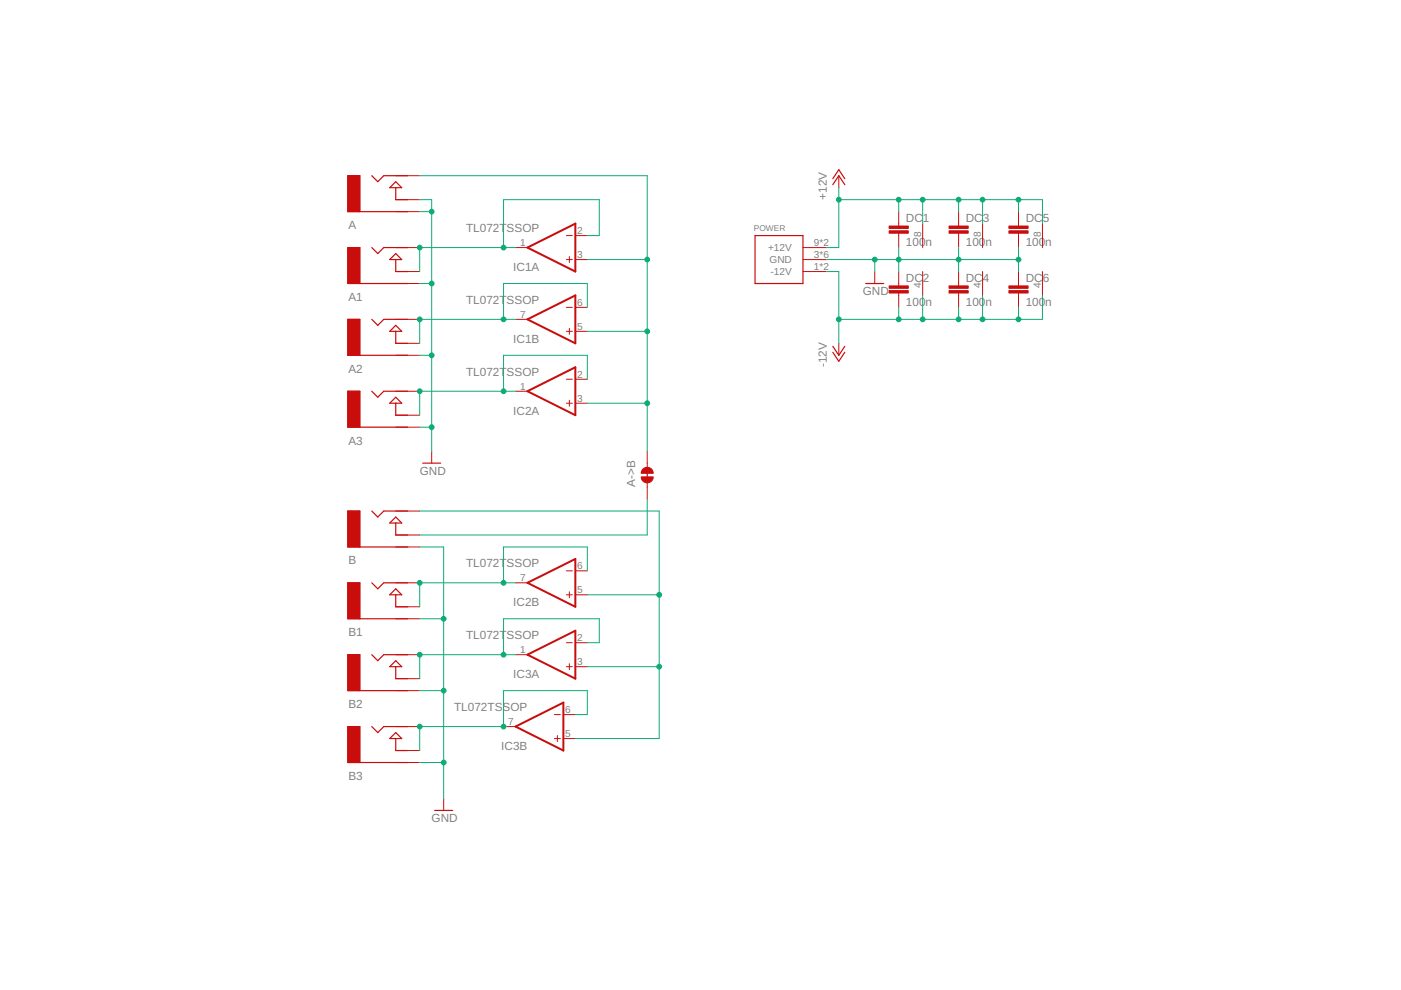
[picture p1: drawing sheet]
<?xml version="1.0" encoding="utf-8"?>
<!DOCTYPE eagle SYSTEM "eagle.dtd">
<!--
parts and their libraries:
SparkFun-Passives: Licensing: Creative Commons ShareAlike 4.0 International - https://creativecommons.org/licenses/by-sa/4.0
-->
<eagle version="9.2.2">
<drawing>
<settings>
<setting alwaysvectorfont="no"/>
<setting keepoldvectorfont="yes"/>
<setting verticaltext="up"/>
</settings>
<grid distance="0.1" unitdist="inch" unit="inch" style="lines" multiple="1" display="no" altdistance="0.01" altunitdist="inch" altunit="inch"/>
<schematic xreflabel="%F%N/%S.%C%R" xrefpart="/%S.%C%R">
<libraries>
<library name="erthenvar">
<symbols>
<symbol name="AUDIO-JACK">
<wire x1="-7.62" y1="2.54" x2="-5.08" y2="2.54" width="0.254" layer="94"/>
<wire x1="-5.08" y1="2.54" x2="5.08" y2="2.54" width="0.254" layer="94"/>
<wire x1="-2.54" y1="-5.08" x2="-1.27" y2="-3.81" width="0.254" layer="94"/>
<wire x1="-1.27" y1="-3.81" x2="0" y2="-5.08" width="0.254" layer="94"/>
<wire x1="0" y1="-5.08" x2="5.08" y2="-5.08" width="0.254" layer="94"/>
<wire x1="5.08" y1="0" x2="2.54" y2="0" width="0.254" layer="94"/>
<wire x1="2.54" y1="-3.81" x2="1.27" y2="-2.54" width="0.254" layer="94"/>
<wire x1="1.27" y1="-2.54" x2="2.54" y2="-2.54" width="0.254" layer="94"/>
<wire x1="2.54" y1="-2.54" x2="3.81" y2="-2.54" width="0.254" layer="94"/>
<wire x1="3.81" y1="-2.54" x2="2.54" y2="-3.81" width="0.254" layer="94"/>
<wire x1="2.54" y1="-2.54" x2="2.54" y2="0" width="0.254" layer="94"/>
<rectangle x1="-7.62" y1="-5.08" x2="-5.08" y2="2.54" layer="94" rot="R180"/>
<pin name="RING" x="7.62" y="2.54" visible="off" length="middle" rot="R180"/>
<pin name="NORM" x="7.62" y="0" visible="off" length="middle" rot="R180"/>
<pin name="TIP" x="7.62" y="-5.08" visible="off" length="middle" rot="R180"/>
<text x="-7.493" y="4.445" size="1.778" layer="95">&gt;NAME</text>
<wire x1="-7.62" y1="2.54" x2="-7.62" y2="-5.08" width="0.254" layer="94"/>
<wire x1="-7.62" y1="-5.08" x2="-5.08" y2="-5.08" width="0.254" layer="94"/>
<wire x1="-5.08" y1="-5.08" x2="-5.08" y2="2.54" width="0.254" layer="94"/>
</symbol>
</symbols>
<devicesets>
<deviceset name="AUDIO-JACK">
<gates>
<gate name="G$1" symbol="AUDIO-JACK" x="0" y="0"/>
</gates>
<devices>
<device name="ERTHENVAR" package="ERTHENVAR-JACK">
<connects>
<connect gate="G$1" pin="NORM" pad="N"/>
<connect gate="G$1" pin="RING" pad="R R2" route="any"/>
<connect gate="G$1" pin="TIP" pad="T"/>
</connects>
<technologies>
<technology name=""/>
</technologies>
</device>
<device name="" package="ERTHENVAR-JACK-HORIZONTAL">
<connects>
<connect gate="G$1" pin="NORM" pad="N"/>
<connect gate="G$1" pin="RING" pad="R@2"/>
<connect gate="G$1" pin="TIP" pad="T"/>
</connects>
<technologies>
<technology name=""/>
</technologies>
</device>
<device name="INLINE" package="ERTHENVAR-JACK-INLINE">
<connects>
<connect gate="G$1" pin="NORM" pad="N"/>
<connect gate="G$1" pin="RING" pad="G"/>
<connect gate="G$1" pin="TIP" pad="T"/>
</connects>
<technologies>
<technology name=""/>
</technologies>
</device>
</devices>
</deviceset>
</devicesets>
</library>
<library name="linear">
<symbols>
<symbol name="OPAMP">
<wire x1="-5.08" y1="5.08" x2="-5.08" y2="-5.08" width="0.4064" layer="94"/>
<wire x1="-5.08" y1="-5.08" x2="5.08" y2="0" width="0.4064" layer="94"/>
<wire x1="5.08" y1="0" x2="-5.08" y2="5.08" width="0.4064" layer="94"/>
<wire x1="-3.81" y1="3.175" x2="-3.81" y2="1.905" width="0.1524" layer="94"/>
<wire x1="-4.445" y1="2.54" x2="-3.175" y2="2.54" width="0.1524" layer="94"/>
<wire x1="-4.445" y1="-2.54" x2="-3.175" y2="-2.54" width="0.1524" layer="94"/>
<text x="2.54" y="3.175" size="1.778" layer="95">&gt;NAME</text>
<text x="2.54" y="-5.08" size="1.778" layer="96">&gt;VALUE</text>
<pin name="-IN" x="-7.62" y="-2.54" visible="pad" length="short" direction="in"/>
<pin name="+IN" x="-7.62" y="2.54" visible="pad" length="short" direction="in"/>
<pin name="OUT" x="7.62" y="0" visible="pad" length="short" direction="out" rot="R180"/>
</symbol>
<symbol name="PWR+-">
<text x="1.27" y="3.175" size="0.8128" layer="93" rot="R90">V+</text>
<text x="1.27" y="-4.445" size="0.8128" layer="93" rot="R90">V-</text>
<pin name="V+" x="0" y="7.62" visible="pad" length="middle" direction="pwr" rot="R270"/>
<pin name="V-" x="0" y="-7.62" visible="pad" length="middle" direction="pwr" rot="R90"/>
</symbol>
</symbols>
<devicesets>
<deviceset name="TL072" prefix="IC">
<gates>
<gate name="A" symbol="OPAMP" x="15.24" y="10.16" swaplevel="1"/>
<gate name="B" symbol="OPAMP" x="15.24" y="-12.7" swaplevel="1"/>
<gate name="P" symbol="PWR+-" x="15.24" y="10.16" addlevel="request"/>
</gates>
<devices>
<device name="DIP" package="DIL08">
<connects>
<connect gate="A" pin="+IN" pad="3"/>
<connect gate="A" pin="-IN" pad="2"/>
<connect gate="A" pin="OUT" pad="1"/>
<connect gate="B" pin="+IN" pad="5"/>
<connect gate="B" pin="-IN" pad="6"/>
<connect gate="B" pin="OUT" pad="7"/>
<connect gate="P" pin="V+" pad="8"/>
<connect gate="P" pin="V-" pad="4"/>
</connects>
<technologies>
<technology name=""/>
</technologies>
</device>
<device name="SOIC" package="SO08">
<connects>
<connect gate="A" pin="+IN" pad="3"/>
<connect gate="A" pin="-IN" pad="2"/>
<connect gate="A" pin="OUT" pad="1"/>
<connect gate="B" pin="+IN" pad="5"/>
<connect gate="B" pin="-IN" pad="6"/>
<connect gate="B" pin="OUT" pad="7"/>
<connect gate="P" pin="V+" pad="8"/>
<connect gate="P" pin="V-" pad="4"/>
</connects>
<technologies>
<technology name=""/>
</technologies>
</device>
<device name="TSSOP" package="TSSOP8">
<connects>
<connect gate="A" pin="+IN" pad="3"/>
<connect gate="A" pin="-IN" pad="2"/>
<connect gate="A" pin="OUT" pad="1"/>
<connect gate="B" pin="+IN" pad="5"/>
<connect gate="B" pin="-IN" pad="6"/>
<connect gate="B" pin="OUT" pad="7"/>
<connect gate="P" pin="V+" pad="8"/>
<connect gate="P" pin="V-" pad="4"/>
</connects>
<technologies>
<technology name=""/>
</technologies>
</device>
</devices>
</deviceset>
</devicesets>
</library>
<library name="supply1">
<symbols>
<symbol name="-12V">
<wire x1="-1.27" y1="1.905" x2="0" y2="0" width="0.254" layer="94"/>
<wire x1="0" y1="0" x2="1.27" y2="1.905" width="0.254" layer="94"/>
<wire x1="-1.27" y1="0.635" x2="0" y2="-1.27" width="0.254" layer="94"/>
<wire x1="0" y1="-1.27" x2="1.27" y2="0.635" width="0.254" layer="94"/>
<text x="-2.54" y="-2.54" size="1.778" layer="96" rot="R90">&gt;VALUE</text>
<pin name="-12V" x="0" y="2.54" visible="off" length="short" direction="sup" rot="R270"/>
</symbol>
<symbol name="GND">
<wire x1="-1.905" y1="0" x2="1.905" y2="0" width="0.254" layer="94"/>
<text x="-2.54" y="-2.54" size="1.778" layer="96">&gt;VALUE</text>
<pin name="GND" x="0" y="2.54" visible="off" length="short" direction="sup" rot="R270"/>
</symbol>
<symbol name="+12V">
<wire x1="1.27" y1="-1.905" x2="0" y2="0" width="0.254" layer="94"/>
<wire x1="0" y1="0" x2="-1.27" y2="-1.905" width="0.254" layer="94"/>
<wire x1="1.27" y1="-0.635" x2="0" y2="1.27" width="0.254" layer="94"/>
<wire x1="0" y1="1.27" x2="-1.27" y2="-0.635" width="0.254" layer="94"/>
<text x="-2.54" y="-5.08" size="1.778" layer="96" rot="R90">&gt;VALUE</text>
<pin name="+12V" x="0" y="-2.54" visible="off" length="short" direction="sup" rot="R90"/>
</symbol>
</symbols>
<devicesets>
<deviceset name="-12V" prefix="P-">
<gates>
<gate name="1" symbol="-12V" x="0" y="0"/>
</gates>
<devices>
<device name="">
<technologies>
<technology name=""/>
</technologies>
</device>
</devices>
</deviceset>
<deviceset name="GND" prefix="GND">
<gates>
<gate name="1" symbol="GND" x="0" y="0"/>
</gates>
<devices>
<device name="">
<technologies>
<technology name=""/>
</technologies>
</device>
</devices>
</deviceset>
<deviceset name="+12V" prefix="P+">
<gates>
<gate name="1" symbol="+12V" x="0" y="0"/>
</gates>
<devices>
<device name="">
<technologies>
<technology name=""/>
</technologies>
</device>
</devices>
</deviceset>
</devicesets>
</library>
<library name="eurorack">
<symbols>
<symbol name="POWER_SIMPLE">
<pin name="+12V" x="10.16" y="2.54" length="middle" rot="R180"/>
<pin name="GND" x="10.16" y="0" length="middle" rot="R180"/>
<pin name="-12V" x="10.16" y="-2.54" length="middle" rot="R180"/>
<wire x1="-5.08" y1="5.08" x2="5.08" y2="5.08" width="0.254" layer="94"/>
<wire x1="5.08" y1="5.08" x2="5.08" y2="-5.08" width="0.254" layer="94"/>
<wire x1="5.08" y1="-5.08" x2="-5.08" y2="-5.08" width="0.254" layer="94"/>
<wire x1="-5.08" y1="-5.08" x2="-5.08" y2="5.08" width="0.254" layer="94"/>
<text x="-5.334" y="6.096" size="1.27" layer="95">&gt;NAME</text>
</symbol>
</symbols>
<devicesets>
<deviceset name="POWER_SIMPLE">
<gates>
<gate name="G$1" symbol="POWER_SIMPLE" x="0" y="0"/>
</gates>
<devices>
<device name="16" package="POWER_16">
<connects>
<connect gate="G$1" pin="+12V" pad="9 10"/>
<connect gate="G$1" pin="-12V" pad="1 2"/>
<connect gate="G$1" pin="GND" pad="3 4 5 6 7 8"/>
</connects>
<technologies>
<technology name=""/>
</technologies>
</device>
<device name="10" package="POWER_10">
<connects>
<connect gate="G$1" pin="+12V" pad="9 10"/>
<connect gate="G$1" pin="-12V" pad="1 2"/>
<connect gate="G$1" pin="GND" pad="3 4 5 6 7 8"/>
</connects>
<technologies>
<technology name=""/>
</technologies>
</device>
<device name="16_SHROUDED" package="POWER_16_SHROUDED">
<connects>
<connect gate="G$1" pin="+12V" pad="9 10"/>
<connect gate="G$1" pin="-12V" pad="1 2"/>
<connect gate="G$1" pin="GND" pad="3 4 5 6 7 8"/>
</connects>
<technologies>
<technology name=""/>
</technologies>
</device>
</devices>
</deviceset>
</devicesets>
</library>
<library name="SparkFun-Passives">
<symbols>
<symbol name="CAP">
<wire x1="0" y1="2.54" x2="0" y2="2.032" width="0.1524" layer="94"/>
<wire x1="0" y1="0" x2="0" y2="0.508" width="0.1524" layer="94"/>
<text x="1.524" y="2.921" size="1.778" layer="95">&gt;NAME</text>
<text x="1.524" y="-2.159" size="1.778" layer="96">&gt;VALUE</text>
<rectangle x1="-2.032" y1="0.508" x2="2.032" y2="1.016" layer="94"/>
<rectangle x1="-2.032" y1="1.524" x2="2.032" y2="2.032" layer="94"/>
<pin name="1" x="0" y="5.08" visible="off" length="short" direction="pas" swaplevel="1" rot="R270"/>
<pin name="2" x="0" y="-2.54" visible="off" length="short" direction="pas" swaplevel="1" rot="R90"/>
</symbol>
<symbol name="PAD-JUMPER-2-NC_BY_TRACE">
<wire x1="0.381" y1="0.635" x2="1.016" y2="0" width="1.27" layer="94" curve="-90" cap="flat"/>
<wire x1="1.016" y1="0" x2="0.381" y2="-0.635" width="1.27" layer="94" curve="-90" cap="flat"/>
<wire x1="-0.381" y1="-0.635" x2="-0.381" y2="0.635" width="1.27" layer="94" curve="-180" cap="flat"/>
<wire x1="2.54" y1="0" x2="1.651" y2="0" width="0.1524" layer="94"/>
<wire x1="-2.54" y1="0" x2="-1.651" y2="0" width="0.1524" layer="94"/>
<text x="-2.54" y="2.54" size="1.778" layer="95">&gt;NAME</text>
<text x="-2.54" y="-5.08" size="1.778" layer="96">&gt;VALUE</text>
<pin name="2" x="5.08" y="0" visible="off" length="short" direction="pas" swaplevel="1" rot="R180"/>
<pin name="1" x="-5.08" y="0" visible="off" length="short" direction="pas" swaplevel="1"/>
<wire x1="-0.762" y1="0" x2="1.016" y2="0" width="0.254" layer="94"/>
</symbol>
</symbols>
<devicesets>
<deviceset name="CAP" prefix="C" uservalue="yes">
<gates>
<gate name="G$1" symbol="CAP" x="0" y="0"/>
</gates>
<devices>
<device name="PTH" package="CAP-PTH-SMALL">
<connects>
<connect gate="G$1" pin="1" pad="1"/>
<connect gate="G$1" pin="2" pad="2"/>
</connects>
<technologies>
<technology name=""/>
</technologies>
</device>
<device name="PTH2" package="CAP-PTH-SMALL2">
<connects>
<connect gate="G$1" pin="1" pad="1"/>
<connect gate="G$1" pin="2" pad="2"/>
</connects>
<technologies>
<technology name=""/>
</technologies>
</device>
<device name="0805" package="0805@1">
<connects>
<connect gate="G$1" pin="1" pad="1"/>
<connect gate="G$1" pin="2" pad="2"/>
</connects>
<technologies>
<technology name=""/>
</technologies>
</device>
<device name="PTH3" package="CAP-PTH-LARGE">
<connects>
<connect gate="G$1" pin="1" pad="1"/>
<connect gate="G$1" pin="2" pad="2"/>
</connects>
<technologies>
<technology name=""/>
</technologies>
</device>
<device name="SMD" package="GRM43D">
<connects>
<connect gate="G$1" pin="1" pad="A"/>
<connect gate="G$1" pin="2" pad="C"/>
</connects>
<technologies>
<technology name=""/>
</technologies>
</device>
<device name="0603-CAP" package="0603-CAP">
<connects>
<connect gate="G$1" pin="1" pad="1"/>
<connect gate="G$1" pin="2" pad="2"/>
</connects>
<technologies>
<technology name=""/>
</technologies>
</device>
<device name="0402-CAP" package="0402-CAP">
<connects>
<connect gate="G$1" pin="1" pad="1"/>
<connect gate="G$1" pin="2" pad="2"/>
</connects>
<technologies>
<technology name=""/>
</technologies>
</device>
<device name="PTH1" package="CAP-PTH-5MM">
<connects>
<connect gate="G$1" pin="1" pad="1"/>
<connect gate="G$1" pin="2" pad="2"/>
</connects>
<technologies>
<technology name=""/>
</technologies>
</device>
<device name="_" package="AXIAL-5MM">
<connects>
<connect gate="G$1" pin="1" pad="P$1"/>
<connect gate="G$1" pin="2" pad="P$2"/>
</connects>
<technologies>
<technology name=""/>
</technologies>
</device>
<device name="1210" package="1210">
<connects>
<connect gate="G$1" pin="1" pad="1"/>
<connect gate="G$1" pin="2" pad="2"/>
</connects>
<technologies>
<technology name=""/>
</technologies>
</device>
<device name="1206" package="1206">
<connects>
<connect gate="G$1" pin="1" pad="1"/>
<connect gate="G$1" pin="2" pad="2"/>
</connects>
<technologies>
<technology name=""/>
</technologies>
</device>
<device name="ASMD" package="CTZ3">
<connects>
<connect gate="G$1" pin="1" pad="+"/>
<connect gate="G$1" pin="2" pad="-"/>
</connects>
<technologies>
<technology name=""/>
</technologies>
</device>
<device name="KIT" package="CAP-PTH-SMALL-KIT">
<connects>
<connect gate="G$1" pin="1" pad="1"/>
<connect gate="G$1" pin="2" pad="2"/>
</connects>
<technologies>
<technology name=""/>
</technologies>
</device>
<device name="EZ" package="CAP-PTH-SMALLEZ">
<connects>
<connect gate="G$1" pin="1" pad="1"/>
<connect gate="G$1" pin="2" pad="2"/>
</connects>
<technologies>
<technology name=""/>
</technologies>
</device>
</devices>
</deviceset>
<deviceset name="JUMPER-PAD-2-NC_BY_TRACE" prefix="SJ">
<gates>
<gate name="G$1" symbol="PAD-JUMPER-2-NC_BY_TRACE" x="0" y="0"/>
</gates>
<devices>
<device name="" package="PAD-JUMPER-2-NC_BY_TRACE_YES_SILK">
<connects>
<connect gate="G$1" pin="1" pad="1"/>
<connect gate="G$1" pin="2" pad="2"/>
</connects>
<technologies>
<technology name=""/>
</technologies>
</device>
<device name="NO_SILK" package="PAD-JUMPER-2-NC_BY_TRACE_NO_SILK">
<connects>
<connect gate="G$1" pin="1" pad="1"/>
<connect gate="G$1" pin="2" pad="2"/>
</connects>
<technologies>
<technology name=""/>
</technologies>
</device>
</devices>
</deviceset>
</devicesets>
</library>
</libraries>
<attributes>
</attributes>
<variantdefs>
</variantdefs>
<classes>
<class number="0" name="default" width="0" drill="0">
</class>
</classes>
<parts>
<part name="A" library="erthenvar" deviceset="AUDIO-JACK" device="INLINE" value="AUDIO-JACKINLINE"/>
<part name="A1" library="erthenvar" deviceset="AUDIO-JACK" device="INLINE" value="AUDIO-JACKINLINE"/>
<part name="A2" library="erthenvar" deviceset="AUDIO-JACK" device="INLINE" value="AUDIO-JACKINLINE"/>
<part name="A3" library="erthenvar" deviceset="AUDIO-JACK" device="INLINE" value="AUDIO-JACKINLINE"/>
<part name="B" library="erthenvar" deviceset="AUDIO-JACK" device="INLINE" value="AUDIO-JACKINLINE"/>
<part name="B1" library="erthenvar" deviceset="AUDIO-JACK" device="INLINE" value="AUDIO-JACKINLINE"/>
<part name="B2" library="erthenvar" deviceset="AUDIO-JACK" device="INLINE" value="AUDIO-JACKINLINE"/>
<part name="B3" library="erthenvar" deviceset="AUDIO-JACK" device="INLINE" value="AUDIO-JACKINLINE"/>
<part name="P-4" library="supply1" deviceset="-12V" device=""/>
<part name="GND1" library="supply1" deviceset="GND" device=""/>
<part name="GND2" library="supply1" deviceset="GND" device=""/>
<part name="GND3" library="supply1" deviceset="GND" device=""/>
<part name="P+4" library="supply1" deviceset="+12V" device=""/>
<part name="POWER" library="eurorack" deviceset="POWER_SIMPLE" device="10"/>
<part name="IC1" library="linear" deviceset="TL072" device="TSSOP"/>
<part name="IC2" library="linear" deviceset="TL072" device="TSSOP"/>
<part name="IC3" library="linear" deviceset="TL072" device="TSSOP"/>
<part name="DC1" library="SparkFun-Passives" deviceset="CAP" device="0603-CAP" value="100n"/>
<part name="DC2" library="SparkFun-Passives" deviceset="CAP" device="0603-CAP" value="100n"/>
<part name="DC3" library="SparkFun-Passives" deviceset="CAP" device="0603-CAP" value="100n"/>
<part name="DC4" library="SparkFun-Passives" deviceset="CAP" device="0603-CAP" value="100n"/>
<part name="DC5" library="SparkFun-Passives" deviceset="CAP" device="0603-CAP" value="100n"/>
<part name="DC6" library="SparkFun-Passives" deviceset="CAP" device="0603-CAP" value="100n"/>
<part name="A-&gt;B" library="SparkFun-Passives" deviceset="JUMPER-PAD-2-NC_BY_TRACE" device="NO_SILK" value=""/>
</parts>
<sheets>
<sheet>
<plain>
</plain>
<instances>
<instance part="A" gate="G$1" x="2.54" y="165.1" smashed="yes" rot="MR180">
<attribute name="NAME" x="-4.953" y="160.655" size="1.778" layer="95" rot="MR180"/>
</instance>
<instance part="A1" gate="G$1" x="2.54" y="149.86" smashed="yes" rot="MR180">
<attribute name="NAME" x="-4.953" y="145.415" size="1.778" layer="95" rot="MR180"/>
</instance>
<instance part="A2" gate="G$1" x="2.54" y="134.62" smashed="yes" rot="MR180">
<attribute name="NAME" x="-4.953" y="130.175" size="1.778" layer="95" rot="MR180"/>
</instance>
<instance part="A3" gate="G$1" x="2.54" y="119.38" smashed="yes" rot="MR180">
<attribute name="NAME" x="-4.953" y="114.935" size="1.778" layer="95" rot="MR180"/>
</instance>
<instance part="B" gate="G$1" x="2.54" y="93.98" smashed="yes" rot="MR180">
<attribute name="NAME" x="-4.953" y="89.535" size="1.778" layer="95" rot="MR180"/>
</instance>
<instance part="B1" gate="G$1" x="2.54" y="78.74" smashed="yes" rot="MR180">
<attribute name="NAME" x="-4.953" y="74.295" size="1.778" layer="95" rot="MR180"/>
</instance>
<instance part="B2" gate="G$1" x="2.54" y="63.5" smashed="yes" rot="MR180">
<attribute name="NAME" x="-4.953" y="59.055" size="1.778" layer="95" rot="MR180"/>
</instance>
<instance part="B3" gate="G$1" x="2.54" y="48.26" smashed="yes" rot="MR180">
<attribute name="NAME" x="-4.953" y="43.815" size="1.778" layer="95" rot="MR180"/>
</instance>
<instance part="P-4" gate="1" x="99.06" y="132.08" smashed="yes">
<attribute name="VALUE" x="96.52" y="129.54" size="1.778" layer="96" rot="R90"/>
</instance>
<instance part="GND1" gate="1" x="106.68" y="147.32" smashed="yes">
<attribute name="VALUE" x="104.14" y="144.78" size="1.778" layer="96"/>
</instance>
<instance part="GND2" gate="1" x="12.7" y="109.22" smashed="yes">
<attribute name="VALUE" x="10.16" y="106.68" size="1.778" layer="96"/>
</instance>
<instance part="GND3" gate="1" x="15.24" y="35.56" smashed="yes">
<attribute name="VALUE" x="12.7" y="33.02" size="1.778" layer="96"/>
</instance>
<instance part="P+4" gate="1" x="99.06" y="170.18" smashed="yes">
<attribute name="VALUE" x="96.52" y="165.1" size="1.778" layer="96" rot="R90"/>
</instance>
<instance part="POWER" gate="G$1" x="86.36" y="152.4" smashed="yes">
<attribute name="NAME" x="81.026" y="158.496" size="1.27" layer="95"/>
</instance>
<instance part="IC1" gate="A" x="38.1" y="154.94" smashed="yes" rot="R180">
<attribute name="NAME" x="35.56" y="151.765" size="1.778" layer="95" rot="R180"/>
<attribute name="VALUE" x="35.56" y="160.02" size="1.778" layer="96" rot="R180"/>
</instance>
<instance part="IC1" gate="B" x="38.1" y="139.7" smashed="yes" rot="R180">
<attribute name="NAME" x="35.56" y="136.525" size="1.778" layer="95" rot="R180"/>
<attribute name="VALUE" x="35.56" y="144.78" size="1.778" layer="96" rot="R180"/>
</instance>
<instance part="IC2" gate="A" x="38.1" y="124.46" smashed="yes" rot="R180">
<attribute name="NAME" x="35.56" y="121.285" size="1.778" layer="95" rot="R180"/>
<attribute name="VALUE" x="35.56" y="129.54" size="1.778" layer="96" rot="R180"/>
</instance>
<instance part="IC2" gate="B" x="38.1" y="83.82" smashed="yes" rot="R180">
<attribute name="NAME" x="35.56" y="80.645" size="1.778" layer="95" rot="R180"/>
<attribute name="VALUE" x="35.56" y="88.9" size="1.778" layer="96" rot="R180"/>
</instance>
<instance part="IC3" gate="A" x="38.1" y="68.58" smashed="yes" rot="R180">
<attribute name="NAME" x="35.56" y="65.405" size="1.778" layer="95" rot="R180"/>
<attribute name="VALUE" x="35.56" y="73.66" size="1.778" layer="96" rot="R180"/>
</instance>
<instance part="IC3" gate="B" x="35.56" y="53.34" smashed="yes" rot="R180">
<attribute name="NAME" x="33.02" y="50.165" size="1.778" layer="95" rot="R180"/>
<attribute name="VALUE" x="33.02" y="58.42" size="1.778" layer="96" rot="R180"/>
</instance>
<instance part="IC1" gate="P" x="116.84" y="152.4" smashed="yes"/>
<instance part="IC2" gate="P" x="129.54" y="152.4" smashed="yes"/>
<instance part="IC3" gate="P" x="142.24" y="152.4" smashed="yes"/>
<instance part="DC1" gate="G$1" x="111.76" y="157.48" smashed="yes">
<attribute name="NAME" x="113.284" y="160.401" size="1.778" layer="95"/>
<attribute name="VALUE" x="113.284" y="155.321" size="1.778" layer="96"/>
</instance>
<instance part="DC2" gate="G$1" x="111.76" y="144.78" smashed="yes">
<attribute name="NAME" x="113.284" y="147.701" size="1.778" layer="95"/>
<attribute name="VALUE" x="113.284" y="142.621" size="1.778" layer="96"/>
</instance>
<instance part="DC3" gate="G$1" x="124.46" y="157.48" smashed="yes">
<attribute name="NAME" x="125.984" y="160.401" size="1.778" layer="95"/>
<attribute name="VALUE" x="125.984" y="155.321" size="1.778" layer="96"/>
</instance>
<instance part="DC4" gate="G$1" x="124.46" y="144.78" smashed="yes">
<attribute name="NAME" x="125.984" y="147.701" size="1.778" layer="95"/>
<attribute name="VALUE" x="125.984" y="142.621" size="1.778" layer="96"/>
</instance>
<instance part="DC5" gate="G$1" x="137.16" y="157.48" smashed="yes">
<attribute name="NAME" x="138.684" y="160.401" size="1.778" layer="95"/>
<attribute name="VALUE" x="138.684" y="155.321" size="1.778" layer="96"/>
</instance>
<instance part="DC6" gate="G$1" x="137.16" y="144.78" smashed="yes">
<attribute name="NAME" x="138.684" y="147.701" size="1.778" layer="95"/>
<attribute name="VALUE" x="138.684" y="142.621" size="1.778" layer="96"/>
</instance>
<instance part="A-&gt;B" gate="G$1" x="58.42" y="106.68" smashed="yes" rot="R90">
<attribute name="NAME" x="55.88" y="104.14" size="1.778" layer="95" rot="R90"/>
<attribute name="VALUE" x="63.5" y="104.14" size="1.778" layer="96" rot="R90"/>
</instance>
</instances>
<busses>
</busses>
<nets>
<net name="-12V" class="0">
<segment>
<pinref part="P-4" gate="1" pin="-12V"/>
<wire x1="99.06" y1="134.62" x2="99.06" y2="139.7" width="0.1524" layer="91"/>
<wire x1="99.06" y1="139.7" x2="99.06" y2="149.86" width="0.1524" layer="91"/>
<wire x1="99.06" y1="149.86" x2="96.52" y2="149.86" width="0.1524" layer="91"/>
<pinref part="POWER" gate="G$1" pin="-12V"/>
<pinref part="IC3" gate="P" pin="V-"/>
<wire x1="99.06" y1="139.7" x2="111.76" y2="139.7" width="0.1524" layer="91"/>
<wire x1="111.76" y1="139.7" x2="116.84" y2="139.7" width="0.1524" layer="91"/>
<wire x1="116.84" y1="139.7" x2="124.46" y2="139.7" width="0.1524" layer="91"/>
<wire x1="124.46" y1="139.7" x2="129.54" y2="139.7" width="0.1524" layer="91"/>
<wire x1="129.54" y1="139.7" x2="137.16" y2="139.7" width="0.1524" layer="91"/>
<wire x1="137.16" y1="139.7" x2="142.24" y2="139.7" width="0.1524" layer="91"/>
<wire x1="142.24" y1="139.7" x2="142.24" y2="144.78" width="0.1524" layer="91"/>
<junction x="99.06" y="139.7"/>
<pinref part="IC1" gate="P" pin="V-"/>
<wire x1="116.84" y1="144.78" x2="116.84" y2="139.7" width="0.1524" layer="91"/>
<junction x="116.84" y="139.7"/>
<pinref part="DC2" gate="G$1" pin="2"/>
<wire x1="111.76" y1="142.24" x2="111.76" y2="139.7" width="0.1524" layer="91"/>
<junction x="111.76" y="139.7"/>
<pinref part="DC4" gate="G$1" pin="2"/>
<wire x1="124.46" y1="142.24" x2="124.46" y2="139.7" width="0.1524" layer="91"/>
<junction x="124.46" y="139.7"/>
<pinref part="IC2" gate="P" pin="V-"/>
<wire x1="129.54" y1="144.78" x2="129.54" y2="139.7" width="0.1524" layer="91"/>
<junction x="129.54" y="139.7"/>
<pinref part="DC6" gate="G$1" pin="2"/>
<wire x1="137.16" y1="142.24" x2="137.16" y2="139.7" width="0.1524" layer="91"/>
<junction x="137.16" y="139.7"/>
</segment>
</net>
<net name="N$1" class="0">
<segment>
<pinref part="A1" gate="G$1" pin="TIP"/>
<wire x1="30.48" y1="154.94" x2="27.94" y2="154.94" width="0.1524" layer="91"/>
<wire x1="27.94" y1="154.94" x2="10.16" y2="154.94" width="0.1524" layer="91"/>
<wire x1="27.94" y1="154.94" x2="27.94" y2="165.1" width="0.1524" layer="91"/>
<junction x="27.94" y="154.94"/>
<wire x1="27.94" y1="165.1" x2="48.26" y2="165.1" width="0.1524" layer="91"/>
<wire x1="48.26" y1="165.1" x2="48.26" y2="157.48" width="0.1524" layer="91"/>
<wire x1="48.26" y1="157.48" x2="45.72" y2="157.48" width="0.1524" layer="91"/>
<pinref part="A1" gate="G$1" pin="NORM"/>
<wire x1="10.16" y1="149.86" x2="10.16" y2="154.94" width="0.1524" layer="91"/>
<junction x="10.16" y="154.94"/>
<pinref part="IC1" gate="A" pin="-IN"/>
<pinref part="IC1" gate="A" pin="OUT"/>
</segment>
</net>
<net name="N$3" class="0">
<segment>
<wire x1="27.94" y1="132.08" x2="45.72" y2="132.08" width="0.1524" layer="91"/>
<wire x1="45.72" y1="132.08" x2="45.72" y2="127" width="0.1524" layer="91"/>
<pinref part="A3" gate="G$1" pin="TIP"/>
<wire x1="30.48" y1="124.46" x2="27.94" y2="124.46" width="0.1524" layer="91"/>
<pinref part="A3" gate="G$1" pin="NORM"/>
<wire x1="27.94" y1="124.46" x2="10.16" y2="124.46" width="0.1524" layer="91"/>
<wire x1="10.16" y1="119.38" x2="10.16" y2="124.46" width="0.1524" layer="91"/>
<junction x="10.16" y="124.46"/>
<wire x1="27.94" y1="132.08" x2="27.94" y2="124.46" width="0.1524" layer="91"/>
<junction x="27.94" y="124.46"/>
<pinref part="IC2" gate="A" pin="-IN"/>
<pinref part="IC2" gate="A" pin="OUT"/>
</segment>
</net>
<net name="GND" class="0">
<segment>
<wire x1="96.52" y1="152.4" x2="106.68" y2="152.4" width="0.1524" layer="91"/>
<pinref part="GND1" gate="1" pin="GND"/>
<wire x1="106.68" y1="152.4" x2="106.68" y2="149.86" width="0.1524" layer="91"/>
<pinref part="POWER" gate="G$1" pin="GND"/>
<pinref part="DC1" gate="G$1" pin="2"/>
<wire x1="106.68" y1="152.4" x2="111.76" y2="152.4" width="0.1524" layer="91"/>
<wire x1="111.76" y1="152.4" x2="111.76" y2="154.94" width="0.1524" layer="91"/>
<junction x="106.68" y="152.4"/>
<pinref part="DC2" gate="G$1" pin="1"/>
<wire x1="111.76" y1="152.4" x2="111.76" y2="149.86" width="0.1524" layer="91"/>
<junction x="111.76" y="152.4"/>
<pinref part="DC3" gate="G$1" pin="2"/>
<wire x1="111.76" y1="152.4" x2="124.46" y2="152.4" width="0.1524" layer="91"/>
<wire x1="124.46" y1="152.4" x2="124.46" y2="154.94" width="0.1524" layer="91"/>
<pinref part="DC4" gate="G$1" pin="1"/>
<wire x1="124.46" y1="152.4" x2="124.46" y2="149.86" width="0.1524" layer="91"/>
<junction x="124.46" y="152.4"/>
<pinref part="DC5" gate="G$1" pin="2"/>
<wire x1="124.46" y1="152.4" x2="137.16" y2="152.4" width="0.1524" layer="91"/>
<wire x1="137.16" y1="152.4" x2="137.16" y2="154.94" width="0.1524" layer="91"/>
<pinref part="DC6" gate="G$1" pin="1"/>
<wire x1="137.16" y1="152.4" x2="137.16" y2="149.86" width="0.1524" layer="91"/>
<junction x="137.16" y="152.4"/>
</segment>
<segment>
<pinref part="B3" gate="G$1" pin="RING"/>
<pinref part="GND3" gate="1" pin="GND"/>
<wire x1="15.24" y1="45.72" x2="15.24" y2="38.1" width="0.1524" layer="91"/>
<pinref part="B2" gate="G$1" pin="RING"/>
<junction x="15.24" y="45.72"/>
<pinref part="B1" gate="G$1" pin="RING"/>
<wire x1="15.24" y1="60.96" x2="15.24" y2="45.72" width="0.1524" layer="91"/>
<pinref part="B" gate="G$1" pin="RING"/>
<wire x1="15.24" y1="76.2" x2="15.24" y2="60.96" width="0.1524" layer="91"/>
<wire x1="15.24" y1="91.44" x2="15.24" y2="76.2" width="0.1524" layer="91"/>
<wire x1="10.16" y1="91.44" x2="15.24" y2="91.44" width="0.1524" layer="91"/>
<wire x1="10.16" y1="45.72" x2="15.24" y2="45.72" width="0.1524" layer="91"/>
<wire x1="10.16" y1="60.96" x2="15.24" y2="60.96" width="0.1524" layer="91"/>
<junction x="15.24" y="60.96"/>
<wire x1="10.16" y1="76.2" x2="15.24" y2="76.2" width="0.1524" layer="91"/>
<junction x="15.24" y="76.2"/>
</segment>
<segment>
<pinref part="A" gate="G$1" pin="RING"/>
<wire x1="10.16" y1="162.56" x2="12.7" y2="162.56" width="0.1524" layer="91"/>
<pinref part="GND2" gate="1" pin="GND"/>
<pinref part="A" gate="G$1" pin="NORM"/>
<wire x1="12.7" y1="147.32" x2="12.7" y2="132.08" width="0.1524" layer="91"/>
<wire x1="12.7" y1="132.08" x2="12.7" y2="116.84" width="0.1524" layer="91"/>
<wire x1="12.7" y1="116.84" x2="12.7" y2="111.76" width="0.1524" layer="91"/>
<wire x1="10.16" y1="165.1" x2="12.7" y2="165.1" width="0.1524" layer="91"/>
<pinref part="A1" gate="G$1" pin="RING"/>
<pinref part="A2" gate="G$1" pin="RING"/>
<pinref part="A3" gate="G$1" pin="RING"/>
<wire x1="10.16" y1="116.84" x2="12.7" y2="116.84" width="0.1524" layer="91"/>
<junction x="12.7" y="116.84"/>
<wire x1="12.7" y1="165.1" x2="12.7" y2="162.56" width="0.1524" layer="91"/>
<junction x="12.7" y="162.56"/>
<wire x1="12.7" y1="162.56" x2="12.7" y2="147.32" width="0.1524" layer="91"/>
<wire x1="10.16" y1="147.32" x2="12.7" y2="147.32" width="0.1524" layer="91"/>
<junction x="12.7" y="147.32"/>
<wire x1="10.16" y1="132.08" x2="12.7" y2="132.08" width="0.1524" layer="91"/>
<junction x="12.7" y="132.08"/>
</segment>
</net>
<net name="N$10" class="0">
<segment>
<pinref part="A" gate="G$1" pin="TIP"/>
<wire x1="10.16" y1="170.18" x2="58.42" y2="170.18" width="0.1524" layer="91"/>
<wire x1="58.42" y1="170.18" x2="58.42" y2="152.4" width="0.1524" layer="91"/>
<wire x1="58.42" y1="152.4" x2="45.72" y2="152.4" width="0.1524" layer="91"/>
<wire x1="58.42" y1="152.4" x2="58.42" y2="137.16" width="0.1524" layer="91"/>
<junction x="58.42" y="152.4"/>
<wire x1="58.42" y1="137.16" x2="45.72" y2="137.16" width="0.1524" layer="91"/>
<wire x1="58.42" y1="137.16" x2="58.42" y2="121.92" width="0.1524" layer="91"/>
<junction x="58.42" y="137.16"/>
<wire x1="58.42" y1="121.92" x2="45.72" y2="121.92" width="0.1524" layer="91"/>
<junction x="58.42" y="121.92"/>
<pinref part="IC1" gate="A" pin="+IN"/>
<pinref part="IC1" gate="B" pin="+IN"/>
<pinref part="IC2" gate="A" pin="+IN"/>
<pinref part="A-&gt;B" gate="G$1" pin="2"/>
<wire x1="58.42" y1="121.92" x2="58.42" y2="111.76" width="0.1524" layer="91"/>
</segment>
</net>
<net name="N$11" class="0">
<segment>
<pinref part="B1" gate="G$1" pin="TIP"/>
<wire x1="30.48" y1="83.82" x2="27.94" y2="83.82" width="0.1524" layer="91"/>
<pinref part="B1" gate="G$1" pin="NORM"/>
<wire x1="27.94" y1="83.82" x2="10.16" y2="83.82" width="0.1524" layer="91"/>
<wire x1="10.16" y1="78.74" x2="10.16" y2="83.82" width="0.1524" layer="91"/>
<junction x="10.16" y="83.82"/>
<wire x1="27.94" y1="91.44" x2="45.72" y2="91.44" width="0.1524" layer="91"/>
<wire x1="45.72" y1="91.44" x2="45.72" y2="86.36" width="0.1524" layer="91"/>
<pinref part="IC2" gate="B" pin="-IN"/>
<pinref part="IC2" gate="B" pin="OUT"/>
<wire x1="27.94" y1="91.44" x2="27.94" y2="83.82" width="0.1524" layer="91"/>
<junction x="27.94" y="83.82"/>
</segment>
</net>
<net name="N$12" class="0">
<segment>
<pinref part="B3" gate="G$1" pin="TIP"/>
<wire x1="27.94" y1="53.34" x2="10.16" y2="53.34" width="0.1524" layer="91"/>
<pinref part="B3" gate="G$1" pin="NORM"/>
<wire x1="10.16" y1="48.26" x2="10.16" y2="53.34" width="0.1524" layer="91"/>
<junction x="10.16" y="53.34"/>
<wire x1="43.18" y1="55.88" x2="45.72" y2="55.88" width="0.1524" layer="91"/>
<wire x1="45.72" y1="55.88" x2="45.72" y2="60.96" width="0.1524" layer="91"/>
<wire x1="45.72" y1="60.96" x2="27.94" y2="60.96" width="0.1524" layer="91"/>
<wire x1="27.94" y1="60.96" x2="27.94" y2="53.34" width="0.1524" layer="91"/>
<pinref part="IC3" gate="B" pin="-IN"/>
<pinref part="IC3" gate="B" pin="OUT"/>
<junction x="27.94" y="53.34"/>
</segment>
</net>
<net name="N$13" class="0">
<segment>
<pinref part="B" gate="G$1" pin="TIP"/>
<wire x1="10.16" y1="99.06" x2="60.96" y2="99.06" width="0.1524" layer="91"/>
<wire x1="60.96" y1="99.06" x2="60.96" y2="81.28" width="0.1524" layer="91"/>
<wire x1="60.96" y1="81.28" x2="45.72" y2="81.28" width="0.1524" layer="91"/>
<wire x1="60.96" y1="81.28" x2="60.96" y2="66.04" width="0.1524" layer="91"/>
<junction x="60.96" y="81.28"/>
<wire x1="60.96" y1="66.04" x2="45.72" y2="66.04" width="0.1524" layer="91"/>
<wire x1="60.96" y1="66.04" x2="60.96" y2="50.8" width="0.1524" layer="91"/>
<junction x="60.96" y="66.04"/>
<wire x1="60.96" y1="50.8" x2="43.18" y2="50.8" width="0.1524" layer="91"/>
<pinref part="IC2" gate="B" pin="+IN"/>
<pinref part="IC3" gate="A" pin="+IN"/>
<pinref part="IC3" gate="B" pin="+IN"/>
</segment>
</net>
<net name="N$15" class="0">
<segment>
<pinref part="B2" gate="G$1" pin="TIP"/>
<wire x1="30.48" y1="68.58" x2="27.94" y2="68.58" width="0.1524" layer="91"/>
<pinref part="B2" gate="G$1" pin="NORM"/>
<wire x1="27.94" y1="68.58" x2="10.16" y2="68.58" width="0.1524" layer="91"/>
<wire x1="10.16" y1="63.5" x2="10.16" y2="68.58" width="0.1524" layer="91"/>
<junction x="10.16" y="68.58"/>
<wire x1="27.94" y1="68.58" x2="27.94" y2="76.2" width="0.1524" layer="91"/>
<junction x="27.94" y="68.58"/>
<wire x1="27.94" y1="76.2" x2="48.26" y2="76.2" width="0.1524" layer="91"/>
<wire x1="48.26" y1="76.2" x2="48.26" y2="71.12" width="0.1524" layer="91"/>
<wire x1="48.26" y1="71.12" x2="45.72" y2="71.12" width="0.1524" layer="91"/>
<pinref part="IC3" gate="A" pin="-IN"/>
<pinref part="IC3" gate="A" pin="OUT"/>
</segment>
</net>
<net name="+12V" class="0">
<segment>
<wire x1="96.52" y1="154.94" x2="99.06" y2="154.94" width="0.1524" layer="91"/>
<pinref part="P+4" gate="1" pin="+12V"/>
<wire x1="99.06" y1="154.94" x2="99.06" y2="165.1" width="0.1524" layer="91"/>
<pinref part="POWER" gate="G$1" pin="+12V"/>
<pinref part="IC3" gate="P" pin="V+"/>
<wire x1="99.06" y1="165.1" x2="99.06" y2="167.64" width="0.1524" layer="91"/>
<wire x1="142.24" y1="160.02" x2="142.24" y2="165.1" width="0.1524" layer="91"/>
<wire x1="142.24" y1="165.1" x2="137.16" y2="165.1" width="0.1524" layer="91"/>
<junction x="99.06" y="165.1"/>
<pinref part="DC1" gate="G$1" pin="1"/>
<wire x1="137.16" y1="165.1" x2="129.54" y2="165.1" width="0.1524" layer="91"/>
<wire x1="129.54" y1="165.1" x2="124.46" y2="165.1" width="0.1524" layer="91"/>
<wire x1="124.46" y1="165.1" x2="116.84" y2="165.1" width="0.1524" layer="91"/>
<wire x1="116.84" y1="165.1" x2="111.76" y2="165.1" width="0.1524" layer="91"/>
<wire x1="111.76" y1="165.1" x2="99.06" y2="165.1" width="0.1524" layer="91"/>
<wire x1="111.76" y1="165.1" x2="111.76" y2="162.56" width="0.1524" layer="91"/>
<junction x="111.76" y="165.1"/>
<pinref part="DC3" gate="G$1" pin="1"/>
<wire x1="124.46" y1="165.1" x2="124.46" y2="162.56" width="0.1524" layer="91"/>
<junction x="124.46" y="165.1"/>
<pinref part="DC5" gate="G$1" pin="1"/>
<wire x1="137.16" y1="165.1" x2="137.16" y2="162.56" width="0.1524" layer="91"/>
<junction x="137.16" y="165.1"/>
<pinref part="IC2" gate="P" pin="V+"/>
<wire x1="129.54" y1="165.1" x2="129.54" y2="160.02" width="0.1524" layer="91"/>
<junction x="129.54" y="165.1"/>
<pinref part="IC1" gate="P" pin="V+"/>
<wire x1="116.84" y1="165.1" x2="116.84" y2="160.02" width="0.1524" layer="91"/>
<junction x="116.84" y="165.1"/>
</segment>
</net>
<net name="N$4" class="0">
<segment>
<pinref part="A2" gate="G$1" pin="TIP"/>
<wire x1="30.48" y1="139.7" x2="27.94" y2="139.7" width="0.1524" layer="91"/>
<pinref part="A2" gate="G$1" pin="NORM"/>
<wire x1="27.94" y1="139.7" x2="10.16" y2="139.7" width="0.1524" layer="91"/>
<wire x1="10.16" y1="134.62" x2="10.16" y2="139.7" width="0.1524" layer="91"/>
<junction x="10.16" y="139.7"/>
<wire x1="27.94" y1="147.32" x2="27.94" y2="139.7" width="0.1524" layer="91"/>
<junction x="27.94" y="139.7"/>
<pinref part="IC1" gate="B" pin="OUT"/>
<wire x1="45.72" y1="147.32" x2="45.72" y2="142.24" width="0.1524" layer="91"/>
<pinref part="IC1" gate="B" pin="-IN"/>
<wire x1="27.94" y1="147.32" x2="45.72" y2="147.32" width="0.1524" layer="91"/>
</segment>
</net>
<net name="N$2" class="0">
<segment>
<pinref part="B" gate="G$1" pin="NORM"/>
<pinref part="A-&gt;B" gate="G$1" pin="1"/>
<wire x1="58.42" y1="93.98" x2="58.42" y2="101.6" width="0.1524" layer="91"/>
<wire x1="58.42" y1="93.98" x2="10.16" y2="93.98" width="0.1524" layer="91"/>
</segment>
</net>
</nets>
</sheet>
</sheets>
</schematic>
</drawing>
</eagle>
